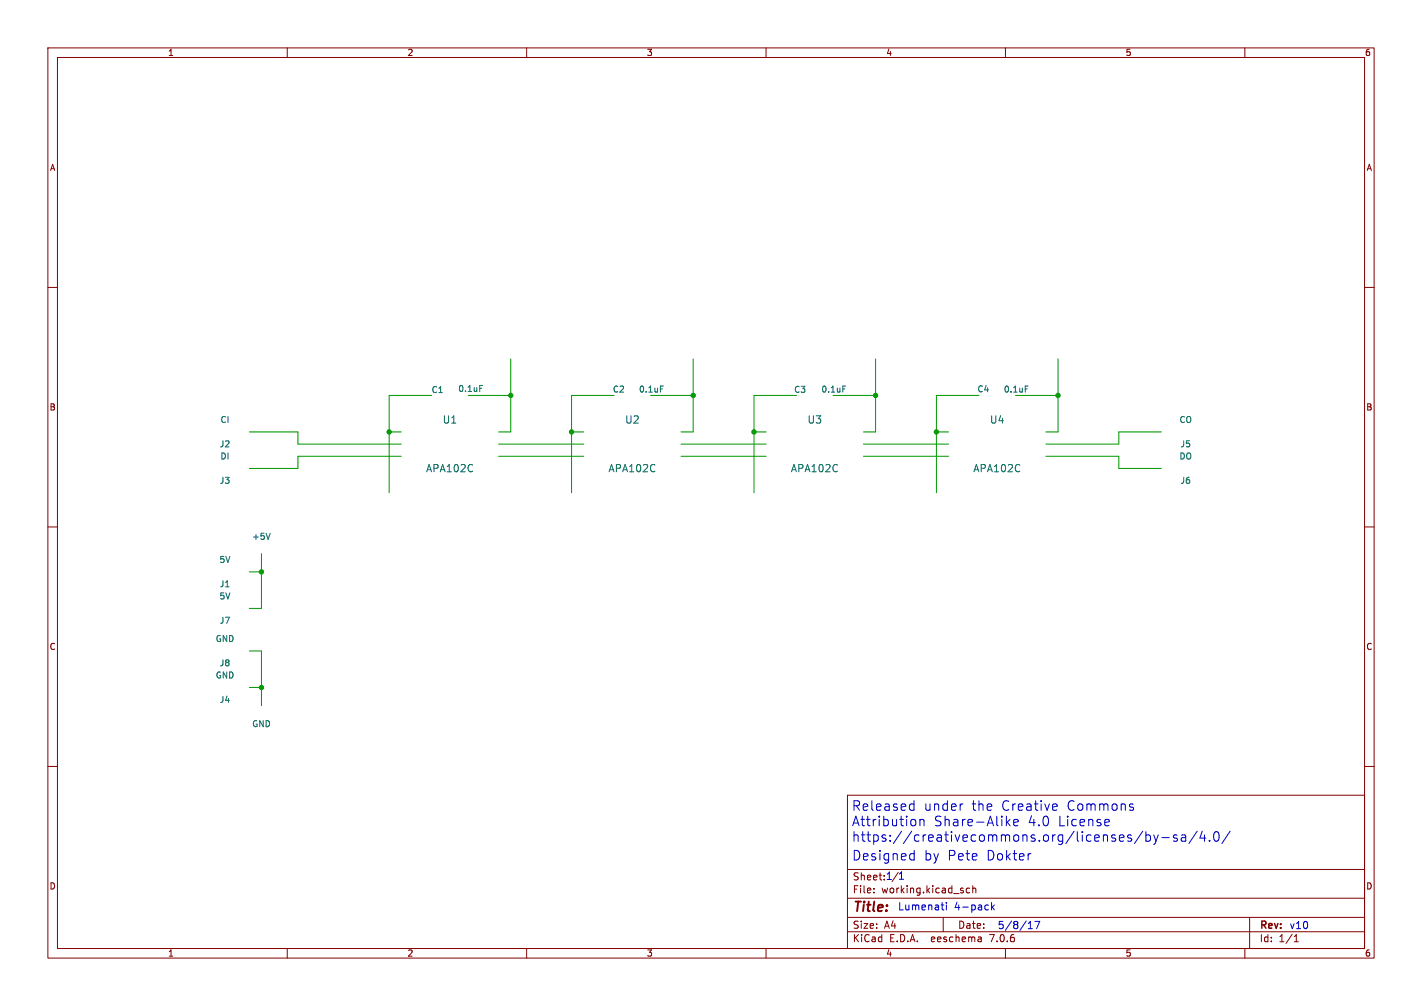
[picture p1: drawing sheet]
<svg xmlns="http://www.w3.org/2000/svg" width="297mm" height="210mm" viewBox="0 0 297 210" stroke-linecap="round" stroke-linejoin="round" font-family="sans-serif">
<g fill="none" stroke="#840000" stroke-width=".21">
<path d="M10 10h277v190h-277zM12 12h273v186h-273zM60 10v2M110 10v2M160 10v2M210 10v2M260 10v2M10 60h2M285 60h2M10 110h2M285 110h2M10 160h2"/>
<path d="M285 160h2M177 166h108v32h-108zM60 198v2M110 198v2M160 198v2M177 194.5h108M177 191.5h108M177 187.5h108M177 181.5h108M182.5 186.3v.1M182.5 185.5v.1M197 191.5v3"/>
<path d="M202.5 185.5l-.4-.1-.3 .3 .2 .6h.5M203.2 185.5l.2-.1 .3 .1 .1 .9M203.2 184.9v1.5M204.9 195.7l.1 .9M205 196.5l-.2 .1M205 196h-.2M210 198v2M260 198v2M261 191.5v6.5M270.3 196.6h.9M270.3 195.5l.4-.4v1.5"/>
</g>
<g fill="none" stroke="#0000c2" stroke-width=".21">
<path d="M190.3 167.8l.6 .1M190.4 178.2l.5 .1M190.9 167.2v2M190.9 169.1l-.6 .1M190.9 177.5v2M190.9 179.4l-.5 .1M191.1 171.1l.2 .3v.6l-.2 .3M192.1 171.2a.5 .5 0 0 1 .9 .1v1.1M192.1 171.1v1.3M200.9 167.8h.2M210.4 171.6l.6 .8M211 171.1l-.8 .7"/>
<path d="M211.7 171.7l1-.2-.1-.4h-.6l-.3 .2 .1 1h.8M215.1 178.2h.2M220.1 167.8l.6 .1 .1 .4-1 .2M220.7 169.1l-.6 .1M231.4 171.1h.2l.1 .4-1 .2M231.6 172.3l-.2 .1M236.2 168.5l.5 .1 .1 .3-.3 .3h-.4M236.2 167.8l.5 .1M238.7 173.5l-1.7 2.6M239.3 173.6v2M239.3 174.4l.6-.1 .4 .4v.5l-.2 .3h-.8M241 174.3l.4 1.3"/>
<path d="M241.4 175.6l-.1 .5-.3 .2M241.9 174.3l-.5 1.3M242.7 174.9h1.5M245.8 174.4l-.4-.1-.3 .3 .1 .3 .6 .1v.5h-.7M246.8 174.4h.8l.1 1.2M247.7 174.8l-.7 .1a.39 .39 0 0 0-.3 .3 .39 .39 0 0 0 .3 .4l.7-.1M250 173.5l-1.7 2.6M251.1 173.5l-.5 1.5h1.3M251.6 174.3v1.3M252.6 175.4v.2M253.7 173.8l.4-.2a1.26 1.26 0 0 1 0 2l-.4-.2a1.69 1.69 0 0 1 0-1.6zM256.9 173.5l-1.7 2.6"/>
<path d="M196.6 188.9h.5M196.8 189.9l.3 .1M197.7 188.4v.1M197.7 188.9v1.1M207.1 188.4v1.6M207.3 189.4l.4 .6M207.7 188.9l-.6 .6M214.8 193.9h.8M214.8 192.8l.4-.5v1.6M216.1 192.3h1.1l-.7 1.6"/>
</g>
<g fill="none" stroke="#009600" stroke-width=".21">
<path d="M106.7 74.9v15.3h-2.6M144.8 74.9v15.3h-2.6M182.9 74.9v15.3h-2.6M221 74.9v15.3h-2.6M52.1 90.2h10.1v2.5h21.6M81.3 90.2h2.5M83.8 95.3h-21.6v2.5h-10.1M90.2 82.6h-8.9v20.3M97.8 82.6h8.9M104.1 95.3h17.8M104.1 92.7h17.8M119.4 90.2h2.5"/>
<path d="M128.3 82.6h-8.9v20.3M135.9 82.6h8.9M142.2 95.3h17.8M142.2 92.7h17.8M157.5 90.2h2.5M166.4 82.6h-8.9v20.3M174 82.6h8.9M180.3 95.3h17.8M180.3 92.7h17.8M195.6 90.2h2.5M204.5 82.6h-8.9v20.3M212.1 82.6h8.9"/>
<path d="M218.4 95.3h15.3v2.5h8.9M242.6 90.2h-8.9v2.5h-15.3M52.1 119.4h2.5M54.6 115.6v11.4h-2.5M52.1 135.9h2.5v11.4M52.1 143.5h2.5"/>
</g>
<path d="M100.2 80.5h.6M137.9 80.6h.6M176 80.6h.6M214.1 80.6h.6M56.4 111.3l-.4 1.3" fill="none" stroke="#006464" stroke-width=".21"/>
<g fill="#009600" stroke="#009600" stroke-width=".21">
<circle cx="157.5" cy="90.2" r=".46"/>
<circle cx="182.9" cy="82.6" r=".46"/>
<circle cx="144.8" cy="82.6" r=".46"/>
<circle cx="81.3" cy="90.2" r=".46"/>
<circle cx="106.7" cy="82.6" r=".46"/>
<circle cx="119.4" cy="90.2" r=".46"/>
<circle cx="54.6" cy="119.4" r=".46"/>
<circle cx="54.6" cy="143.5" r=".46"/>
<circle cx="221" cy="82.6" r=".46"/>
<circle cx="195.6" cy="90.2" r=".46"/>
</g>
<g font-size="2.8" fill="#0000c2">
<text x="177.8" y="169.4">Released</text>
<text x="177.8" y="172.6">Attribution</text>
<text x="192.9" y="169.4">under</text>
<text x="195" y="172.6">Share-Alike</text>
<text x="202.9" y="169.4">the</text>
<text x="209.1" y="169.4">Creative</text>
<text x="214.6" y="172.6">4.0</text>
<text x="221" y="172.6">License</text>
<text x="222.8" y="169.4">Commons</text>
<text x="177.8" y="175.9">https://creativecommons.org/licenses/by-sa/4.0/</text>
<text x="177.9" y="179.8">Designed</text>
<text x="192.9" y="179.8">by</text>
<text x="197.8" y="179.8">Pete</text>
<text x="206" y="179.8">Dokter</text>
</g>
<text font-size="2.8" fill="#840000" x="178" y="190.9">Title:</text>
<g font-size="2.2" fill="#0000c2">
<text x="187.5" y="190.1">Lumenati</text>
<text x="199.3" y="190.1">4-pack</text>
</g>
<g font-size="2.1" fill="#006464">
<text x="92.4" y="88.6">U1</text>
<text x="130.5" y="88.6">U2</text>
<text x="168.6" y="88.6">U3</text>
<text x="206.7" y="88.6">U4</text>
<text x="88.9" y="98.8">APA102C</text>
<text x="127" y="98.8">APA102C</text>
<text x="165.1" y="98.8">APA102C</text>
<text x="203.2" y="98.8">APA102C</text>
</g>
<g font-size="2.1" fill="#0000c2">
<text x="178" y="184">Sheet: 1/ 1</text>
<text x="208.3" y="194.1">5/8/17</text>
<text x="269.2" y="194.1">v10</text>
</g>
<g font-size="2.1" fill="#840000">
<text x="178" y="186.7">File:</text>
<text x="184.1" y="186.7">working.kicad_sch</text>
<text x="178" y="196.9">KiCad</text>
<text x="178" y="194.1">Size:</text>
<text x="184.7" y="194.1">A4</text>
<text x="185.7" y="196.9">E.D.A.</text>
<text x="194.6" y="196.9">eeschema</text>
<text x="200" y="194.1">Date:</text>
<text x="207" y="196.9">7.0.6</text>
<text x="263" y="194.3">Rev:</text>
<text x="263" y="196.9">Id:</text>
<text x="267.1" y="196.9">1/1</text>
</g>
<g font-size="1.8" fill="#840000">
<text x="35" y="11.9">1</text>
<text x="85" y="11.9">2</text>
<text x="135" y="11.9">3</text>
<text x="185" y="11.9">4</text>
<text x="235" y="11.9">5</text>
<text x="285" y="11.9">6</text>
<text x="10.3" y="35.9">A</text>
<text x="285.3" y="35.9">A</text>
<text x="10.3" y="85.9">B</text>
<text x="285.3" y="85.9">B</text>
<text x="10.3" y="135.9">C</text>
<text x="285.3" y="135.9">C</text>
<text x="10.3" y="185.9">D</text>
<text x="285.3" y="185.9">D</text>
<text x="35" y="199.9">1</text>
<text x="85" y="199.9">2</text>
<text x="135" y="199.9">3</text>
<text x="185" y="199.9">4</text>
<text x="235" y="199.9">5</text>
<text x="285" y="199.9">6</text>
</g>
<g font-size="1.8" fill="#006464">
<text x="90.1" y="82.2">C1</text>
<text x="95.6" y="82">0.1uF</text>
<text x="127.9" y="82.1">C2</text>
<text x="133.4" y="82.1">0.1uF</text>
<text x="165.8" y="82.2">C3</text>
<text x="171.5" y="82.1">0.1uF</text>
<text x="204" y="82.1">C4</text>
<text x="209.6" y="82.1">0.1uF</text>
<text x="46" y="88.5">CI</text>
<text x="246.2" y="88.5">CO</text>
<text x="45.8" y="93.6">J2</text>
<text x="246.5" y="93.6">J5</text>
<text x="45.8" y="101.2">J3</text>
<text x="46" y="96.1">DI</text>
<text x="246.2" y="96.1">DO</text>
<text x="246.5" y="101.2">J6</text>
<text x="52.6" y="112.9">+5V</text>
<text x="45.7" y="117.7">5V</text>
<text x="45.7" y="125.3">5V</text>
<text x="45.8" y="122.8">J1</text>
<text x="45.8" y="130.4">J7</text>
<text x="45" y="134.2">GND</text>
<text x="45" y="141.8">GND</text>
<text x="45.8" y="139.3">J8</text>
<text x="45.8" y="146.9">J4</text>
<text x="52.6" y="152">GND</text>
</g>
</svg>
